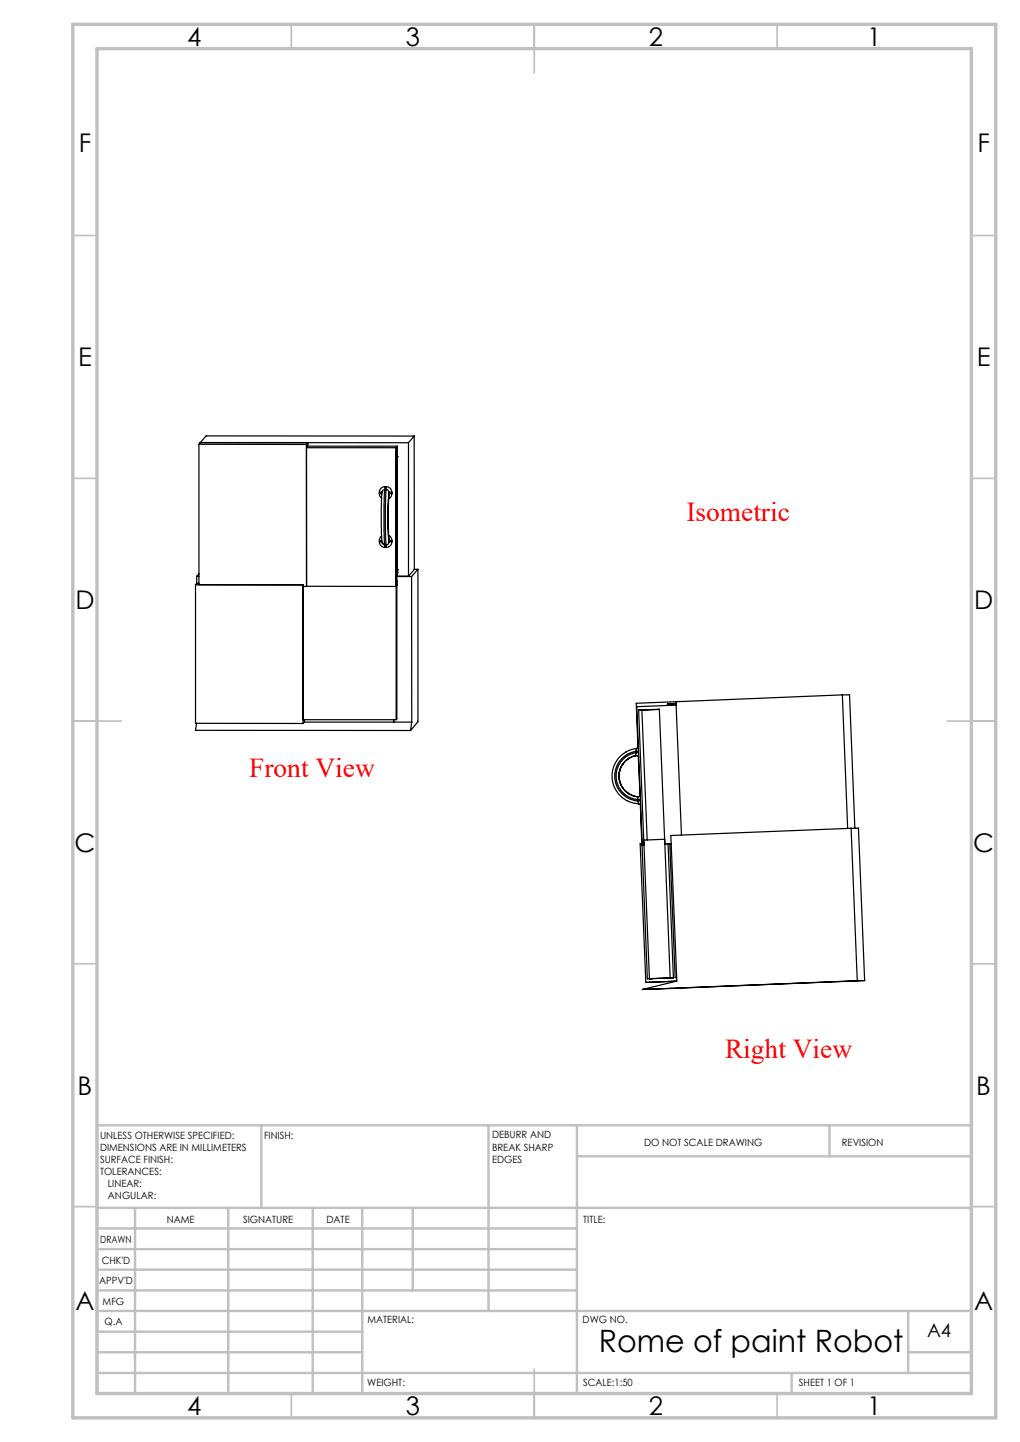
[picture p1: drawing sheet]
<svg xmlns="http://www.w3.org/2000/svg" width="210mm" height="297mm" viewBox="0 0 210 297" stroke-linecap="round" stroke-linejoin="round" font-family="sans-serif">
<g fill="none" stroke="#c0c0c0" stroke-width=".35">
<path d="M60 5v5M110 5v10M160 5v5M15 48.5h5M200 48.5h5M15 98.5h5M200 98.5h5M15 148.5h10M195 148.5h10M15 198.5h5M200 198.5h5M15 248.5h5"/>
<path d="M200 248.5h5M60 287v5M110 282v10M160 287v5"/>
</g>
<g fill="none" stroke="#c0c0c0" stroke-width=".5">
<path d="M53.8 231.8v17M100.6 231.8v38.2M118.8 231.8v55.2M118.8 238.2h81.2M170.8 231.8v6.4M200 231.8h-180v55.2M20 248.8h180M20 257.3h98.8M20 253h98.8M27.8 248.8v38.2M47 248.8v38.2M64.4 248.8v38.2"/>
<path d="M74.6 248.8v38.2M85 248.8v17M20 265.8h98.8M20 261.5h98.8M20 278.5h54.6M20 274.3h54.6M20 270h180M187 278.5h13M187 270v12.8M20 282.8h180M163 282.8v4.2"/>
</g>
<path d="M15 5h190v287h-190zM20 10h180v277h-180z" fill="none" stroke="#c0c0c0" stroke-width=".7"/>
<g fill="none" stroke="#000" stroke-width=".25">
<path d="M41 91.5h22.1M41 91.5v28.9M41.2 91.2h.1M41.2 91.2l-.2 .3M41.2 91.2h42.9M63.1 91.5l.3-.3v.4l-.3 .6M63.1 91.5v29.3M63.1 92.2h18.4M63.1 92.2v28.6M63.3 91.9h18.5M81.5 92.2v28.6M81.8 94h.1"/>
<path d="M81.8 91.9l-.3 .3M81.8 91.9v26.8h2.3M84.1 91.2v27.5M85.3 89.8l-1.2 1.4M85.3 89.8v27.5l-1.2 1.4M85.3 89.8h-42.9l-1.2 1.4M40.5 118.7h.5M40.5 118.7v1.5M41 118.2l-.5 .5M78.1 111.6a1.14 1.14 0 0 0 1.1 1.1M78.1 101.7h.5M78.1 101.7l.1 .4 .4 .5"/>
<path d="M78.1 101.4h.5M78.1 111.3h.5M78.1 111.6h.5M78.1 101.4v.3M78.1 111.3v.3M78.6 110.4l-.4 .4-.1 .5M78.7 111.9h.1M78.7 111.9l.5 .3M79.2 100.8a1.18 1.18 0 0 0-.6 1.5l-.1 6.3 .2 3.3M79.2 100.8l-.1 2.9v5.8l.1 2.7M79.2 100.3a1.14 1.14 0 0 0-1.1 1.1M79.2 100.3v.5"/>
<path d="M79.2 112.2v.5M79.2 112.2h.3M79.2 100.8h.3M79.2 100.3h.3M79.2 112.7h.4M79.5 100.8l-.2 3.1v5.4l.2 2.9M79.5 100.8l.4 .2 .2 .4M79.5 100.3v.5M79.5 100.3a1.14 1.14 0 0 1 1.2 1.1M79.5 112.2l.1 .5M80 110.3a1.12 1.12 0 0 1 .7 1M80 111.1l.1 .2"/>
<path d="M80.1 101.7l-.2 2.4 .1 7.1M80.1 101.4l-.2 2.3 .2 7.9M80.1 111.6a.54 .54 0 0 1-.6 .6M80.1 101.7l-.2 2.4 .2 7.2M80.1 111.3h.6M80.1 111.6h.6M80.1 101.4v.3M80.1 111.3v.3M80.7 101.7h-.6M80.7 101.4h-.6M80.7 111.6a1.14 1.14 0 0 1-1.1 1.1M80.7 101.7l-.2 .5-.5 .5"/>
<path d="M80.7 101.4v.3M80.7 111.3v.3M81.6 119.5h.1M81.7 119.5l-.1 .2v28.5M81.7 119.5v28.6l-.1 .1M81.7 118.7h3M81.8 117.8h.1M81.8 117.4h.1M84.7 118.7l.1 30M85.3 117.3h.7M86 117.3l-1.3 1.4M86 117.3v31.4l-1.5 1.8"/>
<path d="M40.3 120.4v28.6h22.1M40.3 120.4h22.1v28.6M40.5 120.2l-.2 .2M40.5 120.2h.5M63.1 120.8h18.4M63.1 120.8h-.7v27.5M81.7 120.5v-27.8l-.2 .2v27.9M40.5 149l-.2 1.4 44.2 .1M62.4 148.2h19.2M62.7 148.2v.5M62.7 148.7l-.3 .3M62.7 148.7h22.1"/>
<path d="M81.1 148.2v.5M84.8 148.7l-.3 1.8M129.6 156.1a4.3 4.3 0 0 0 0 7.5M130.9 155.6a4.3 4.3 0 0 0-3.4 4.4 4.3 4.3 0 0 0 3.7 4.1M130.9 155.6h.1M130.9 154.8a5.1 5.1 0 0 0-4.3 5.2 5.1 5.1 0 0 0 4.7 5M130.9 155.6l-1.3 .5M130.9 154.8l.1 .2M131 155l-.1 .6M131 155a4.9 4.9 0 0 0-4.1 5 4.9 4.9 0 0 0 4.4 4.7M131 154.2h.1M131 154.2a5.7 5.7 0 0 0-5 5.9 5.7 5.7 0 0 0 5.4 5.5"/>
<path d="M131 154.2l-.1 .6M131 155.6h-.1M131.1 155.6l.4 .3M131.1 155.6h-.2M131.4 153.8l-.4 .4M131.4 155.8l.4 8.1M131.4 155h-.4M131.4 154.7l-.5 .1M131.5 146.3l1.1 27.8M131.5 146.3l4.2-.2 1.2 27.8M131.5 146.3h.7M132.2 146.3l1 26.7"/>
<path d="M135.7 146.1l-3.5 .2M137.4 145v.3M137.4 145h.8M138.2 145v.3M139.2 144.5l-8.2 .3 .3 9.1M139.2 144.5l1.1 27.5M139.2 145.2l-8.1 .4 1.1 28.5h.4M139.2 145h-1.8M139.2 145h-1M173.4 143.1l-34.2 1.4M173.4 143.1l1.1 27.5M173.4 143.1h1.5l1.1 27.5"/>
<path d="M129.6 163.6l1.6 .5M131.2 164.1l.1 .6M131.2 164.1h.1M131.3 165l.1 .6M131.3 165h.6M131.3 164.7h.6M131.3 164.7v.3M131.4 164.1h-.2M131.4 165.6l.5 .2M131.8 163.8l-.4 .3M131.8 165.7l.4 8.4M132.2 173.8h-.4l1.2 28.5 6.2-.2"/>
<path d="M132.2 174.1h.4M132.2 174.1l1.1 27.5h.7M132.6 174.1h-.4M136.9 173.9h.6l1.1 27.5M137.9 173.9h.1M137.9 173.9h.3M137.9 173.9l1.1 27.5h.3M138 173.9h-.8h1M138.2 173.9h-1.3M175.2 170.6l-37.1 1.5 1.2 30-7 1.7M175.2 170.6l1.3 31.4M175.2 170.6h1.5l1.3 31.4"/>
<path d="M133.7 201.6h.7M134 201.6h.1M138.6 201.4l-4.9 .2M138.6 201.4h-.6l-1.2-28.5-4.3 .1 1.2 28.6M139.2 202.1l-5.5 .2M176.5 202l-44.2 1.8M178 202h-1.5M178 202l-45.7 1.8"/>
</g>
<text font-size="6.3" x="123.3" y="278.4">Rome of paint Robot</text>
<g font-size="5.6" fill="#f00">
<text x="141.3" y="107.4">Isometric</text>
<text x="51.3" y="160">Front View</text>
<text x="149.3" y="217.8">Right View</text>
</g>
<g font-size="5.3">
<text x="38.5" y="9.5">4</text>
<text x="83.5" y="9.5">3</text>
<text x="133.6" y="9.5">2</text>
<text x="178.6" y="9.5">1</text>
<text x="16.2" y="31.2">F</text>
<text x="201.2" y="31.2">F</text>
<text x="16.1" y="75.5">E</text>
<text x="201.1" y="75.5">E</text>
<text x="15.5" y="125.5">D</text>
<text x="200.5" y="125.5">D</text>
<text x="15.4" y="175.5">C</text>
<text x="200.4" y="175.5">C</text>
<text x="16" y="225.5">B</text>
<text x="201" y="225.5">B</text>
<text x="15.5" y="269.7">A</text>
<text x="200.5" y="269.7">A</text>
<text x="38.5" y="291.5">4</text>
<text x="83.5" y="291.5">3</text>
<text x="133.6" y="291.5">2</text>
<text x="178.6" y="291.5">1</text>
</g>
<text font-size="3.9" x="190.9" y="275.5">A4</text>
<g font-size="2.1">
<text x="20.6" y="234.6">UNLESS OTHERWISE SPECIFIED:</text>
<text x="20.6" y="237.1">DIMENSIONS ARE IN MILLIMETERS</text>
<text x="20.6" y="239.5">SURFACE FINISH:</text>
<text x="54.4" y="234.5">FINISH:</text>
<text x="101.3" y="234.5">DEBURR AND</text>
<text x="101.3" y="237">BREAK SHARP</text>
<text x="101.3" y="239.5">EDGES</text>
<text x="132.6" y="235.9">DO NOT SCALE DRAWING</text>
<text x="173.3" y="236.1">REVISION</text>
<text x="20.6" y="242">TOLERANCES:</text>
<text x="22.2" y="244.5">LINEAR:</text>
<text x="22.2" y="247">ANGULAR:</text>
<text x="34.3" y="252">NAME</text>
<text x="50" y="251.9">SIGNATURE</text>
<text x="67.2" y="251.9">DATE</text>
<text x="120.1" y="251.9">TITLE:</text>
<text x="20.6" y="256.1">DRAWN</text>
<text x="20.9" y="260.3">CHK'D</text>
<text x="20.4" y="264.4">APPV'D</text>
<text x="21.1" y="268.8">MFG</text>
<text x="21.5" y="273">Q.A</text>
<text x="75.6" y="272.5">MATERIAL:</text>
<text x="120" y="272.5">DWG NO.</text>
<text x="75.6" y="285.5">WEIGHT:</text>
<text x="120.1" y="285.6">SCALE:1:50</text>
<text x="164.5" y="285.6">SHEET 1 OF 1</text>
</g>
</svg>
